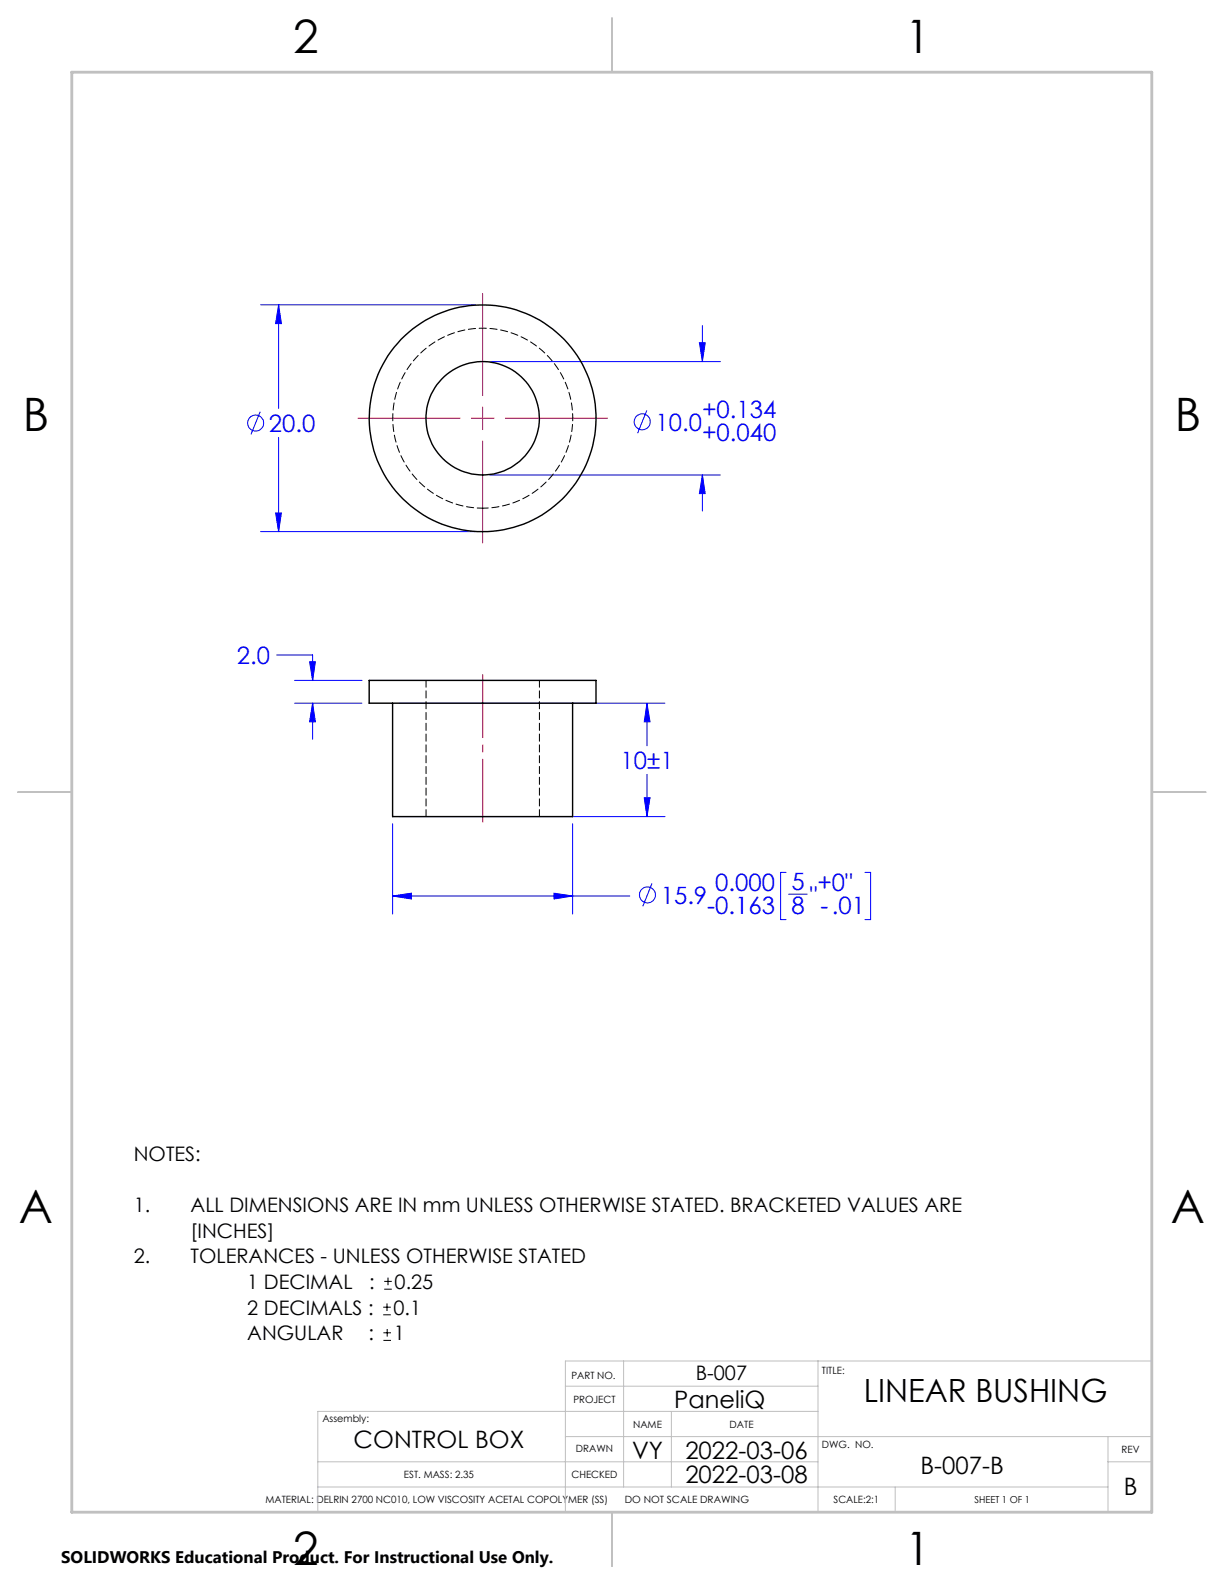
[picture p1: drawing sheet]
<svg xmlns="http://www.w3.org/2000/svg" width="216mm" height="279mm" viewBox="0 0 216 279" stroke-linecap="round" stroke-linejoin="round" font-family="sans-serif">
<g fill="none" stroke="#00f" stroke-width=".18">
<path d="M46 53.8h37.9M49.1 53.8l.5 3.3h-1zM49.1 53.8v18.2M123.9 57.4v6.4M45.9 72.6l-1.6 4M49.1 77.2v16.6M86.4 63.8h40.7M114.1 72.4l-1.6 4M123.4 60.5h1l-.5 3.3zM46 93.8h37.9M48.6 90.5h1l-.5 3.3zM86.4 83.8h40.7"/>
<path d="M123.9 83.8l.5 3.3h-1zM123.9 83.8v6.3M48.8 115.5h6.3v4.5M54.6 116.7h1l-.5 3.3zM52 124h11.9M52 120h11.9M55.1 124l.5 3.3h-1zM55.1 124v6.4M70.5 124h46.8M114.1 124l.6 3.3h-1.1zM114.1 124v7.6M114.1 136.6v7.4"/>
<path d="M69.3 158l3.3-.4v1zM69.3 145.3v15.9M69.3 158h41.8M70.5 144h46.8M97.7 157.6l3.3 .4-3.3 .6zM101 145.3v15.9M113.6 140.7h1.1l-.6 3.3zM115 155.8l-1.6 4.1M138.6 153.9h-.9v8.3h.9M139.1 157.7h3.3M152.6 153.9h1v8.3h-1"/>
<circle cx="45.1" cy="74.6" r="1.41"/>
<circle cx="113.3" cy="74.4" r="1.41"/>
<circle cx="114.2" cy="157.9" r="1.41"/>
</g>
<path d="M67.6 231.9h1.3M67.6 230.6h1.3M67.6 236.4h1.4M67.6 235.1h1.4M67.8 227.4h1.3M67.8 226h1.3M68.3 229.9v1.3M68.3 234.4v1.4M68.4 225.4v1.3" fill="none" stroke="#000" stroke-width=".18"/>
<path d="M85.2 119v26" fill="none" stroke="#f00" stroke-width=".18" stroke-dasharray="15.2 1.3 1.3 1.3" stroke-dashoffset="4.1"/>
<path d="M85.1 51.8v18M63.1 73.8h18M83.1 73.8h4M85.1 71.8v4M85.1 77.8v18M89.1 73.8h18" fill="none" stroke="#f00" stroke-width=".18"/>
<path d="M56.1 257.8h88.2M99.7 253.4h103.5M99.7 244.5h44.6M110 240.1v22.2M118.4 249v13.3M144.3 240.1v26.6M144.3 249h-88.2v17.7M195.4 253.4v13.3M195.4 257.8h7.8M203.2 240.1h-103.5v26.6M56.1 262.3h139.3M157.9 262.3v4.4" fill="none" stroke="#c0c0c0" stroke-width=".18"/>
<path d="M108 3.2v9.5M3.1 139.7h9.6M203.2 139.7h9.5M108 266.7v9.6" fill="none" stroke="#c0c0c0" stroke-width=".25"/>
<path d="M12.7 12.7h190.5v254h-190.5z" fill="none" stroke="#c0c0c0" stroke-width=".5"/>
<path d="M97.7 157.6l3.3 .4-3.3 .6zM69.3 158l3.3-.4v1zM114.1 124l.6 3.3h-1.1zM113.6 140.7h1.1l-.6 3.3zM54.6 116.7h1l-.5 3.3zM55.1 124l.5 3.3h-1zM123.4 60.5h1l-.5 3.3zM123.9 83.8l.5 3.3h-1zM49.1 53.8l.5 3.3h-1zM48.6 90.5h1l-.5 3.3z" fill="#00f"/>
<g fill="none" stroke="#000" stroke-width=".25">
<path d="M65.1 120h40v4h-40zM69.3 124v20h31.7v-20"/>
<circle cx="85.1" cy="73.8" r="10"/>
<circle cx="85.1" cy="73.8" r="20"/>
</g>
<path d="M75.2 120v24M95.2 144v-24" fill="none" stroke="#000" stroke-width=".18" stroke-dasharray="1.3 .6" stroke-dashoffset=".1"/>
<path d="M85.2 89.6a15.9 15.9 0 0 0 13.8-23.5 15.9 15.9 0 0 0-27.3-.7 15.9 15.9 0 0 0 12.6 24.2h.9" fill="none" stroke="#000" stroke-width=".18" stroke-dasharray="1.3 .6" stroke-dashoffset=".3"/>
<g font-size="8.1">
<text x="51.7" y="9.3">2</text>
<text x="159.7" y="9.3">1</text>
<text x="4" y="76">B</text>
<text x="207.2" y="76">B</text>
<text x="3.3" y="215.7">A</text>
<text x="206.5" y="215.7">A</text>
<text x="51.7" y="276">2</text>
<text x="159.7" y="276">1</text>
</g>
<text font-size="5.6" x="152.4" y="247.3">LINEAR BUSHING</text>
<g font-size="4.2" fill="#00f">
<text x="47.4" y="76.2">20.0</text>
<text x="115.6" y="75.9">10.0</text>
<text x="123.8" y="73.7">+0.134</text>
<text x="123.8" y="77.8">+0.040</text>
<text x="41.8" y="117.1">2.0</text>
<text x="109.5" y="135.7">10±1</text>
<text x="116.5" y="159.4">15.9</text>
<text x="124.8" y="161.2">-0.163</text>
<text x="126.2" y="157.1">0.000</text>
<text x="139.6" y="157.1">5 +0&quot;</text>
<text x="139.6" y="161.3">8 -.01</text>
<text x="142.9" y="159.4">&quot;</text>
</g>
<g font-size="4.2">
<text x="118.9" y="248.4">PaneliQ</text>
<text x="62.4" y="255.4">CONTROL BOX</text>
<text x="111.5" y="257.3">VY</text>
<text x="120.9" y="257.3">2022-03-06</text>
<text x="120.9" y="261.7">2022-03-08</text>
<text x="162.4" y="260">B-007-B</text>
<text x="198.2" y="263.6">B</text>
</g>
<g font-size="3.5">
<text x="23.6" y="204.7">NOTES:</text>
<text x="23.6" y="213.8">1.</text>
<text x="33.6" y="213.8">ALL DIMENSIONS ARE IN mm UNLESS OTHERWISE STATED. BRACKETED VALUES ARE</text>
<text x="33.6" y="218.3">[INCHES]</text>
<text x="23.6" y="222.8">2.</text>
<text x="33.6" y="222.8">TOLERANCES - UNLESS OTHERWISE STATED</text>
<text x="43.6" y="227.4">1 DECIMAL</text>
<text x="65.1" y="227.4">:</text>
<text x="69.6" y="227.4">0.25</text>
<text x="43.6" y="231.9">2 DECIMALS :</text>
<text x="69.4" y="231.9">0.1</text>
<text x="43.6" y="236.4">ANGULAR</text>
<text x="65" y="236.4">:</text>
<text x="69.5" y="236.4">1</text>
<text x="122.7" y="243.5">B-007</text>
</g>
<text font-size="3" x="10.8" y="275.7">SOLIDWORKS Educational Product. For Instructional Use Only.</text>
<g font-size="1.8">
<text x="100.8" y="243.2">PART NO.</text>
<text x="145" y="242.3">TITLE:</text>
<text x="56.9" y="250.8">Assembly:</text>
<text x="101.1" y="247.4">PROJECT</text>
<text x="111.7" y="252">NAME</text>
<text x="128.7" y="252">DATE</text>
<text x="101.6" y="256.2">DRAWN</text>
<text x="145" y="255.4">DWG. NO.</text>
<text x="197.8" y="256.2">REV</text>
<text x="71.3" y="260.7">EST. MASS: 2.35</text>
<text x="100.8" y="260.7">CHECKED</text>
<text x="46.8" y="265.1">MATERIAL: DELRIN 2700 NC010, LOW VISCOSITY ACETAL COPOLYMER (SS)</text>
<text x="110.2" y="265.1">DO NOT SCALE DRAWING</text>
<text x="147" y="265.1">SCALE:2:1</text>
</g>
<text font-size="1.7" x="171.9" y="265">SHEET 1 OF 1</text>
</svg>
